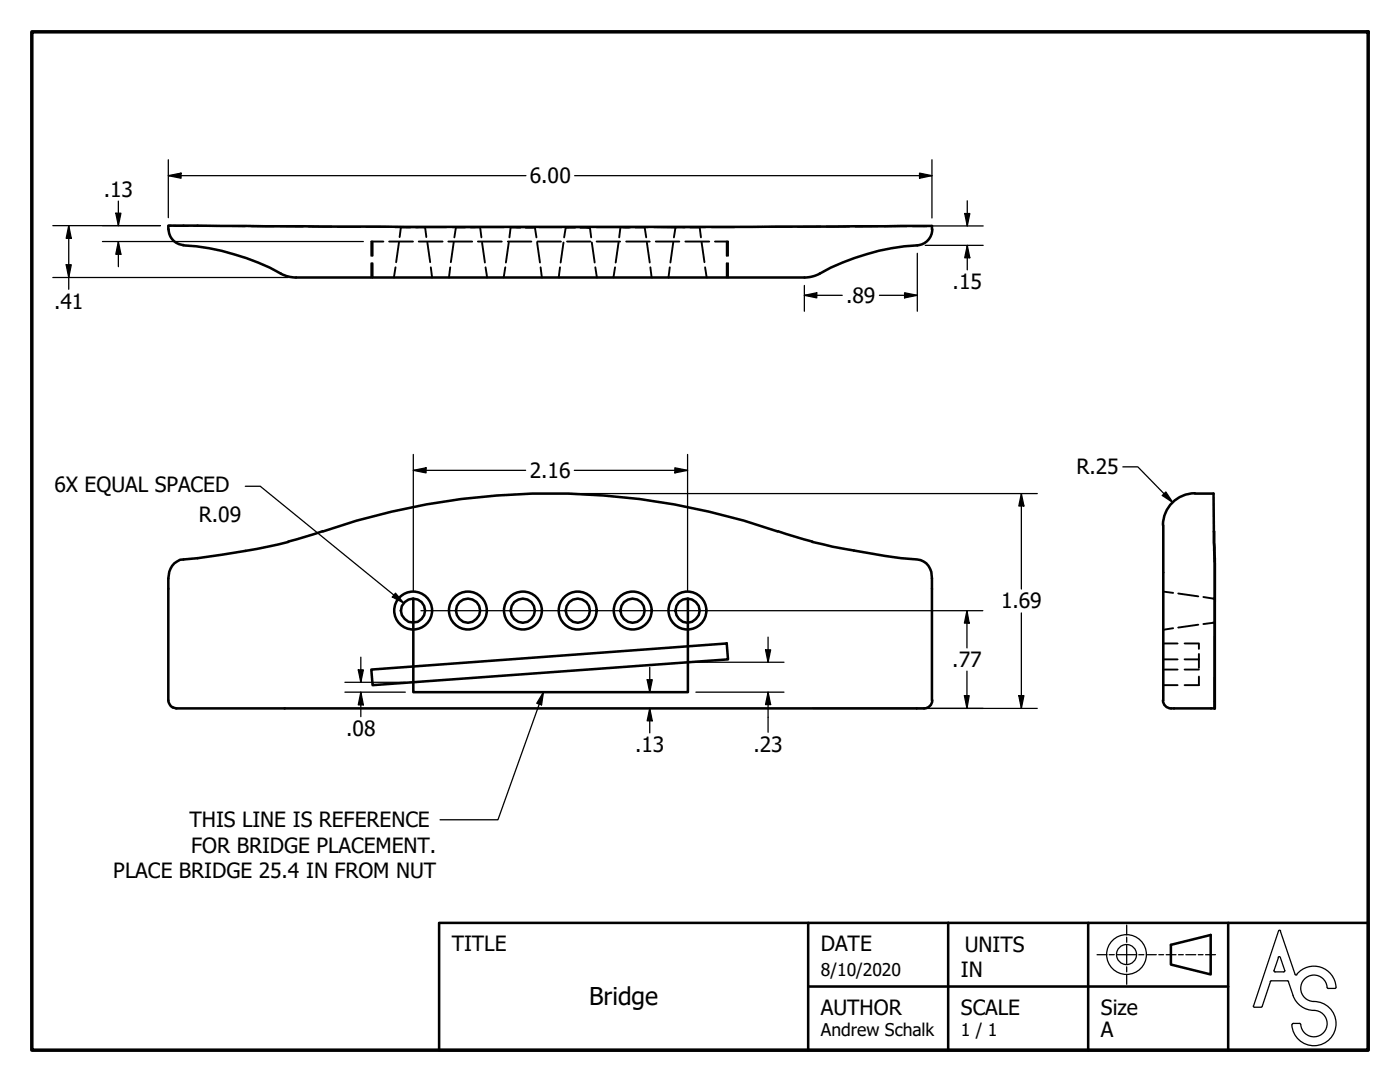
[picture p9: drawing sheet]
<svg xmlns="http://www.w3.org/2000/svg" width="279mm" height="216mm" viewBox="0 0 279 216" stroke-linecap="round" stroke-linejoin="round" font-family="sans-serif">
<!-- layer: Visible (ANSI) -->
<g fill="none" stroke="#000" stroke-width=".51">
<path d="M33.6 45.8v-.8l47.6 .3h68.7l36.1-.2v.7M33.7 45.8a3.1 3.1 0 0 0 2.9 3.1M36.6 49a47.2 47.2 0 0 1 19.5 5.6M56 54.6l1.5 .6 1.6 .2M59.1 55.4h101.4M163.6 54.6l-1.5 .6-1.5 .2M186.1 45.8a3.2 3.2 0 0 1-3 3.2 46.6 46.6 0 0 0-19.5 5.6M238.5 98.4a6.4 6.4 0 0 0-6.4 6.4M238.5 98.5h3.7l.1 9.8 .1 4.1v29M57.5 108.1a154.4 154.4 0 0 1-21.6 3.6 3.8 3.8 0 0 0-2.3 3.7v24.4a1.75 1.75 0 0 0 1.6 1.6h149.2M64.4 106l-6.9 2.1M64.5 106a139.2 139.2 0 0 1 90.7 0"/>
<path d="M155.2 106l6.9 2.1M162.1 108.1a180.5 180.5 0 0 0 21.6 3.7 3.5 3.5 0 0 1 2.3 3.6v24.4M232.2 104.8v35M242.3 106l.1 5.4v30h-8.7M74.1 133.6l70.9-5.2 .3 3.2-70.9 5.1zM186.1 139.7a1.62 1.62 0 0 1-1.7 1.7M232.1 139.7a1.62 1.62 0 0 0 1.6 1.7"/>
<circle cx="82.4" cy="121.9" r="2.42"/>
<circle cx="82.5" cy="121.8" r="3.8"/>
<circle cx="93.4" cy="121.8" r="3.8"/>
<circle cx="93.4" cy="121.8" r="2.41"/>
<circle cx="104.3" cy="121.9" r="2.42"/>
<circle cx="104.4" cy="121.8" r="3.8"/>
<circle cx="115.3" cy="121.8" r="3.8"/>
<circle cx="115.3" cy="121.8" r="2.41"/>
<circle cx="126.2" cy="121.9" r="2.42"/>
<circle cx="126.3" cy="121.8" r="3.8"/>
<circle cx="137.2" cy="121.8" r="3.8"/>
<circle cx="137.2" cy="121.9" r="2.4"/>
</g>
<!-- layer: Hidden (ANSI) -->
<g fill="none" stroke="#000" stroke-width=".38">
<path d="M33.7 45h.5M34.7 45l2.8 .1M38.7 45.1h4.5M44.4 45.1h4.6M50.1 45.1h4.6M55.9 45.1l4.6 .1M61.6 45.2h4.6M67.4 45.3h4.5M73.1 45.3h4.6M74.1 52.5v2.9M74.4 48.2v2.9M74.4 52.5v2.9"/>
<path d="M76.5 48.2h-2.4v2.9M77.7 48.2h4.7M78.8 45.3h4.6M78.9 53.3l-.3 2.1M79.6 48.3l-.5 4M82 45.3h-2l-.2 2M82.9 45.3h1.9zM83.6 48.2h4.7M84.6 45.3h4.6M84.8 45.3l.3 2M85.3 48.3l.6 4M86 53.3l.2 2.1"/>
<path d="M89.5 48.2h4.7M89.9 53.3l-.3 2.1M90.3 45.3h4.6M90.6 48.3l-.6 4M92.9 45.3h-1.9l-.3 2.1M93.9 45.3h1.9zM95.4 48.2h4.7M95.8 45.3l.3 2.1M96.1 45.3h4.5M96.2 48.4l.6 4M96.9 53.3l.3 2.1M100.8 53.3l-.3 2.1"/>
<path d="M101.3 48.2h4.7M101.5 48.4l-.5 4M101.8 45.3h4.6M101.9 45.3l2 .1M101.9 45.3h2M101.9 45.3l-.2 2.1M104.8 45.3h1.9l-1.9 .1M106.7 45.3l.4 2.1M107.2 48.4l.6 4M107.3 48.2h4.7M107.5 45.3h4.6M107.9 53.3l.2 2.1"/>
<path d="M111.8 53.3l-.3 2.1M112.5 48.4l-.6 4M112.9 45.4h1.9M112.9 45.4l-.3 2M113.2 48.2h4.7M113.3 45.3h4.6M114.8 45.3l-1.9 .1M115.8 45.3l1.9 .1h-1.9M117.7 45.4l.3 2M118.1 48.4l.6 4M118.8 53.3l.3 2.1M119 45.3h4.6"/>
<path d="M119.1 48.2h4.7M122.7 53.3l-.3 2.1M123.4 48.4l-.5 4M123.8 45.3h2zM123.8 45.3l-.2 2.1M124.7 45.3h4.6M125 48.2h4.7M126.7 45.3h2zM128.7 45.3l.3 2.1M129.1 48.4l.6 4M129.8 53.3l.2 2.1M130.5 45.3h4.6"/>
<path d="M130.9 48.2h4.7M133.7 53.3l-.3 2.1M134.4 48.3l-.6 4.1M136.2 45.3h4.6M136.7 45.3h-1.9l-.3 2.1M136.8 48.2h4.7M137.7 45.3h1.9zM139.6 45.3l.3 2.1M140 48.3l.6 4M140.7 53.3l.3 2.1M142 45.3h4.6M142.7 48.2h2.3"/>
<path d="M145 52.5v2.9M145.2 48.2h-.2v2.9M145.2 48.2l.1 2.9M145.3 52.5v2.9M147.7 45.3h4.6M153.4 45.3h4.7M163.8 45.2l-4.6 .1M164.9 45.2h4.6M175.3 45.1l-4.6 .1M176.4 45.1h4.6M182.1 45.1h2.9M185.5 45.1h.5"/>
<path d="M232.2 118l1.9 .3M235.1 118.4l4 .6M240.2 119.1l1.9 .3M232.2 136.7h2.8M232.2 133.6h2.8M232.2 131.6h2.8M232.2 128.4h2.8M234.1 125.3l-1.9 .4M236.4 131.6h2.9v1.7M236.4 128.4h2.9v1.1M236.4 133.6h2.9M239.1 124.7l-4 .5"/>
<path d="M239.3 135v1.7h-2.9M239.3 130.5v1.1M242.1 124.3l-1.9 .2M242.1 124.2h.1"/>
</g>
<g fill="#000">
<circle cx="242.1" cy="119.4" r=".19"/>
<circle cx="242.2" cy="119.4" r=".19"/>
<circle cx="242.1" cy="124.3" r=".19"/>
</g>
<!-- layer: Border (ANSI) -->
<path d="M6.3 6.3h266.7v203.2h-266.7z" fill="none" stroke="#000" stroke-width=".7"/>
<!-- layer: Sketch Geometry (ANSI) -->
<g fill="none" stroke="#000" stroke-width=".25">
<path d="M218.9 190.5h2M221.4 190.5h1M222.9 190.5h3.9M224.9 188.5v4M224.9 184.6v2M224.9 187v1M224.9 192.9v1M224.9 194.4v2M227.3 190.5h1M228.8 190.5h2M231.3 190.5h.9M232.7 190.5h2"/>
<path d="M235.2 190.5h1M236.7 190.5h1.9M239.1 190.5h1M240.6 190.5h2M253.6 195.8l-1.7 5M253.7 195.7l-.2 .2M253.7 195.7h3.2M254.3 193.6l.2 .3h1.7M255.1 191l.2-.1 .2 .1M255.1 191.1l-.8 2.6M255.1 185.8l-4.9 14.9M255.5 185.8l2.9 8.6"/>
<path d="M255.5 191.1l.9 2.6M255.6 185.8l-.2-.2-.2 .2M256.4 193.6l-.2 .3M257 195.7l.2 .2M257.1 195.8a8.3 8.3 0 0 0 2 4.6 5 5 0 0 0 3.7 1.3 2.64 2.64 0 0 1 2 2.9 2.64 2.64 0 0 1-2.6 2.3 2.64 2.64 0 0 1-2.6-2.4M258.5 194.4l.1 .2 .2-.1M258.8 194.4a4.4 4.4 0 0 1 4.9-1.4 4.4 4.4 0 0 1 2.9 4.2h-.2M264.9 197a2.64 2.64 0 0 0-2.8-2.4 2.64 2.64 0 0 0-2.5 2.7 2.64 2.64 0 0 0 2.6 2.5 4.4 4.4 0 0 1 4.4 4.4 4.4 4.4 0 0 1-4.2 4.5 4.4 4.4 0 0 1-4.6-4.2M264.9 197l.2 .2M265 197.2h1.4M250.1 200.7l.1 .2 .2 .1h1.3l.2-.2M258.1 204.2h1.3"/>
<path d="M258.1 204.2l-.2 .2M259.4 204.2l.2 .2"/>
<circle cx="224.8" cy="190.5" r="4"/>
<circle cx="224.8" cy="190.5" r="2"/>
</g>
<!-- layer: Title (ANSI) -->
<path d="M161.3 184.1h-73.7v25.4h73.7M161.3 196.8h83.8M189.2 184.1v25.4h83.8v-25.4h-55.8v25.4M189.2 184.1h-27.9v25.4h27.9M189.2 184.1h28M233.7 188.5l7.9-1.9v7.8l-7.9-1.9zM245.1 184.1v25.4" fill="none" stroke="#000" stroke-width=".51"/>
<!-- layer: Sketch Geometry (ANSI) -->
<path d="M82.5 119.4v18.7h54.8v-18.7" fill="none" stroke="#000" stroke-width=".51"/>
<!-- layer: Dimension (ANSI) -->
<g fill="none" stroke="#000" stroke-width=".25">
<path d="M33.6 35.1l2.5-.6v1.1zM33.6 35.1h71.4M33.6 31.9v11.5M114.7 35.1h71.3M183.5 34.5l2.5 .6-2.5 .5zM186 31.9v11.6M10.5 45h21.5M10.5 55.4h47M13.2 52.8h1l-.5 2.6zM13.7 45l.5 2.6h-1zM13.7 45v12.7M20.4 48.2h52.1"/>
<path d="M23.1 42.5h1l-.5 2.5zM23.6 48.2l.5 2.5h-1zM23.6 40.1v4.9M23.6 48.2v5M160.5 58.9l2.5-.5v1zM160.5 58.9h7.6M160.5 57v5.1M175.5 58.9h7.6M180.5 58.4l2.6 .5-2.6 .5zM183.1 50.5v11.6M184.6 45.1h11.6M184.7 49h11.5"/>
<path d="M192.5 42.6h1l-.5 2.5zM193 49l.5 2.4h-1zM193 40.1v5M193 49v4.8M49 97h2.9l28.7 23.3M82.5 93.9l2.5-.6v1.1zM82.5 93.9h22.4M82.5 90.7v27.2M111.4 98.5h95.6M114.6 93.9h22.6M134.7 93.3l2.5 .6-2.5 .5zM137.2 90.7v27.2"/>
<path d="M203.8 98.5l.5 2.5h-1zM203.8 98.5v19M224.1 93.2h3l7 7.1M232 98.9l.7-.7 1.4 2.1zM78.9 118.4l1.7 1.9-2.3-1.2zM68.8 138.1h12.1M68.8 136.1h12.1M71.5 133.7h1l-.5 2.4zM72 138.1l.5 2.6h-1zM72 131.1v5M72 138.1v4.9M84 121.9h112.2"/>
<path d="M84.1 138.1h48.7M129.2 135.6h1l-.5 2.5zM129.7 133.2v4.9M138.9 138.1h17.6M138.9 132.1h17.6M152.8 129.7h1l-.5 2.4zM153.3 138.1l.5 2.5h-1zM153.3 127.1v5M153.3 138.1v8M192.5 138.8h.9l-.4 2.6zM193 121.9l.4 2.4h-.9zM193 121.9v7.4"/>
<path d="M193 133.9v7.5M203.3 138.8h1l-.5 2.6zM203.8 122.3v19.1M129.7 141.4l.5 2.4h-1zM129.7 141.4v4.8M162.1 141.4h44.9"/>
</g>
<g fill="#000">
<path d="M33.6 35.1l2.5-.6v1.1z" fill-rule="evenodd"/>
<path d="M183.5 34.5l2.5 .6-2.5 .5z" fill-rule="evenodd"/>
<path d="M13.2 52.8h1l-.5 2.6z" fill-rule="evenodd"/>
<path d="M13.7 45l.5 2.6h-1z" fill-rule="evenodd"/>
<path d="M23.1 42.5h1l-.5 2.5z" fill-rule="evenodd"/>
<path d="M23.6 48.2l.5 2.5h-1z" fill-rule="evenodd"/>
<path d="M160.5 58.9l2.5-.5v1z" fill-rule="evenodd"/>
<path d="M180.5 58.4l2.6 .5-2.6 .5z" fill-rule="evenodd"/>
<path d="M192.5 42.6h1l-.5 2.5z" fill-rule="evenodd"/>
<path d="M193 49l.5 2.4h-1z" fill-rule="evenodd"/>
<path d="M82.5 93.9l2.5-.6v1.1z" fill-rule="evenodd"/>
<path d="M134.7 93.3l2.5 .6-2.5 .5z" fill-rule="evenodd"/>
<path d="M232 98.9l.7-.7 1.4 2.1z" fill-rule="evenodd"/>
<path d="M78.9 118.4l1.7 1.9-2.3-1.2z" fill-rule="evenodd"/>
<path d="M203.8 98.5l.5 2.5h-1z" fill-rule="evenodd"/>
<path d="M71.5 133.7h1l-.5 2.4z" fill-rule="evenodd"/>
<path d="M129.2 135.6h1l-.5 2.5z" fill-rule="evenodd"/>
<path d="M152.8 129.7h1l-.5 2.4z" fill-rule="evenodd"/>
<path d="M192.5 138.8h.9l-.4 2.6z" fill-rule="evenodd"/>
<path d="M193 121.9l.4 2.4h-.9z" fill-rule="evenodd"/>
<path d="M203.3 138.8h1l-.5 2.6z" fill-rule="evenodd"/>
<path d="M72 138.1l.5 2.6h-1z" fill-rule="evenodd"/>
<path d="M129.7 141.4l.5 2.4h-1z" fill-rule="evenodd"/>
<path d="M153.3 138.1l.5 2.5h-1z" fill-rule="evenodd"/>
</g>
<!-- layer: Symbol (ANSI) -->
<path d="M108.5 138.1l-.4 2.6-1-.4zM108.5 138.1l-9.1 25.5h-11.6" fill="none" stroke="#000" stroke-width=".25"/>
<path d="M108.5 138.1l-.4 2.6-1-.4z" fill-rule="evenodd" fill="#000"/>
<text font-size="4.9" x="117.6" y="200.5">Bridge</text>
<g font-size="4.2">
<text x="20.7" y="39.3">.13</text>
<text x="105.7" y="36.6">6.00</text>
<text x="190.1" y="57.7">.15</text>
<text x="10.8" y="61.6">.41</text>
<text x="168.8" y="60.5">.89</text>
<text x="105.7" y="95.4">2.16</text>
<text x="214.8" y="94.7">R.25</text>
<text x="10.9" y="98.2">6X EQUAL SPACED</text>
<text x="39.7" y="104.1">R.09</text>
<text x="199.8" y="121.4">1.69</text>
<text x="190.1" y="133.1">.77</text>
<text x="69.1" y="146.9">.08</text>
<text x="150.4" y="150">.23</text>
<text x="126.7" y="150.1">.13</text>
<text x="37.8" y="165.1">THIS LINE IS REFERENCE</text>
<text x="38.2" y="170.1">FOR BRIDGE PLACEMENT.</text>
<text x="22.6" y="175.1">PLACE BRIDGE 25.4 IN FROM NUT</text>
<text x="90.2" y="189.7">TITLE</text>
<text x="163.8" y="189.7">DATE</text>
<text x="192.5" y="190">UNITS</text>
<text x="191.8" y="195">IN</text>
<text x="163.8" y="202.5">AUTHOR</text>
<text x="191.8" y="202.5">SCALE</text>
<text x="219.7" y="202.5">Size</text>
<text x="219.7" y="206.9">A</text>
</g>
<g font-size="3.5">
<text x="163.8" y="194.7">8/10/2020</text>
<text x="163.8" y="206.6">Andrew Schalk</text>
<text x="191.8" y="206.6">1 / 1</text>
</g>
</svg>
